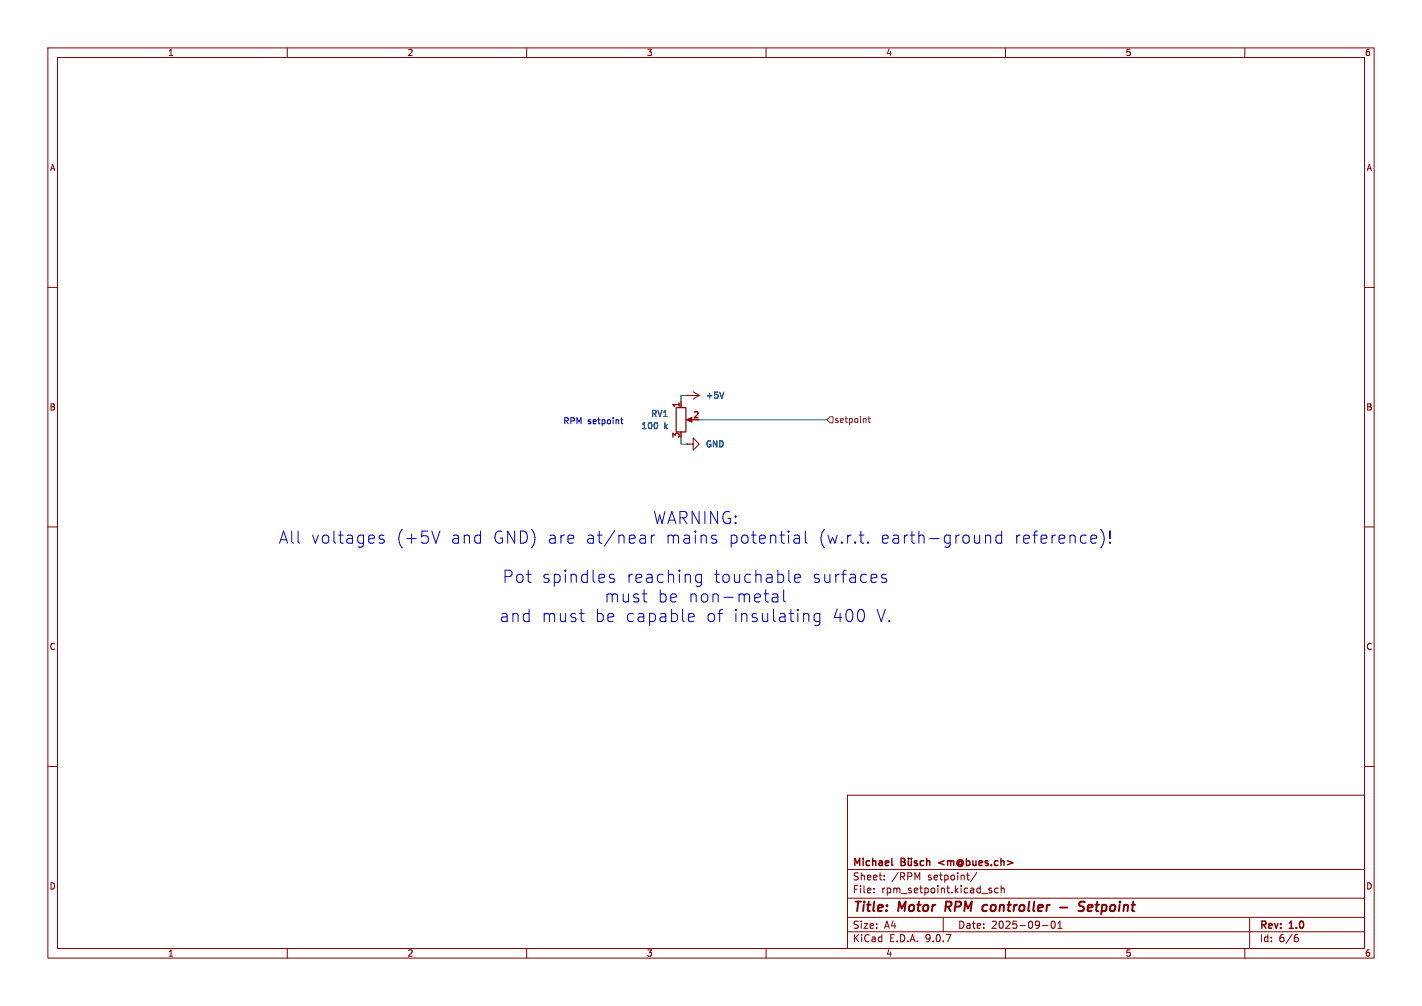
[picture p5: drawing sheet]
<svg xmlns="http://www.w3.org/2000/svg" width="297mm" height="210mm" viewBox="0 0 297 210" stroke-linecap="round" stroke-linejoin="round" font-family="sans-serif">
<g fill="none" stroke="#840000" stroke-width=".21">
<path d="M10 10h277v190h-277zM12 12h273v186h-273zM60 10v2M110 10v2M160 10v2M210 10v2M260 10v2M10 60h2M285 60h2M142.2 83.8v1.3M143.5 92.7h1.3v-1.3l1.2 1.3-1.2 1.3v-1.3M143.5 92.7h.1"/>
<path d="M143.5 82.6h.1M143.5 82.6h2.5M143.8 87.6h1M144.8 81.8l1.2 .8M146 82.6l-1.2 .7M10 110h2M285 110h2M10 160h2M177 166h108v32h-108zM285 160h2M60 198v2M110 198v2"/>
<path d="M160 198v2M177 194.5h108M177 191.5h108M177 187.5h108M177 181.5h108M182.5 186.3v.1M182.5 185.5v.1M184.7 183.6v.1M184.7 182.8v.1M191.6 183.3l.5-1.1v1.5M197 191.5v3M204 182.1l-1.3 2"/>
<path d="M206.6 185.8l.5 .2 .1 .2-.2 .2-.5-.1M206.6 185.5h.5M208.5 185.5l-.5-.1-.3 .3 .2 .6h.6M209.1 185.5l.2-.1 .4 .1v.9M209.1 184.9v1.5M210 198v2M217.7 193.2h1.2M219.7 192.4l.2-.1a.8 .8 0 0 1 .5 .7 .8 .8 0 0 1-.5 .8l-.2-.1-.2-.5zM221 193.8h.8M221 192.7l.4-.4v1.5M260 198v2M261 191.5v6.5"/>
<path d="M270.6 195.7h.4l.2 .3-.1 .5-.5 .1M271 195.1l-.4 .1"/>
</g>
<path d="M197.6 188.2l-.2 2M205.7 188.9l.5 .1M206.1 190.1l-.6 .1M221.4 189.4h1.5M225.7 189.2l.6 .2 .1 .4-.4 .4h-.5M226.6 188.3a.85 .85 0 0 0-1.1 .1v.6M227.9 188.9l-.5 .1-.3 .9 .3 .3 .6-.1M228.2 189.4l-1 .1" fill="none" stroke="#840000" stroke-width=".4"/>
<path d="M186.3 179.2v1.3l.2 .2M188.2 179.2h.5l.3 .3-.3 .4 .3 .1 .1 .4-.3 .3h-.6zM188.2 179.9h.5M189.7 179.7l.1 .9 .3 .1 .2-.2M189.8 179.2v.1M190.3 179.2v.1M190.3 179.7v1M191.6 179.8l-.4-.1-.2 .2 .1 .2 .5 .2v.3h-.6M192.9 179.8l-.4-.1-.3 .3 .1 .6h.6M193.6 179.8l.2-.1 .3 .1 .1 .9M193.6 179.2v1.5" fill="none" stroke="#840000" stroke-width=".3"/>
<path d="M151.2 81.9l-.4 1.2" fill="none" stroke="#006464" stroke-width=".21"/>
<path d="M141.2 85.1h2.1v5.1h-2.1z" fill="none" stroke="#840000" stroke-width=".25"/>
<path d="M143.4 87.6l1.1-.5v1z" fill="#840000" stroke="#840000" stroke-width=".21"/>
<path d="M173.4 87h.6v1.3h-.6l-.7-.7zM181.3 87.4h.5M181.5 86.9v1.1l.3 .2" fill="none" stroke="#725600" stroke-width=".21"/>
<path d="M142.2 91.4v1.3h1.3M143.5 82.6h-1.3v1.2M146 87.6h26.7" fill="none" stroke="#009600" stroke-width=".21"/>
<g fill="none" stroke="#0000c2" stroke-width=".21">
<path d="M129.6 87.6h.5M129.8 87.2v1.1l.3 .2M80.2 111.8l-.6-.1-.4 .4 .1 .3 .9 .3 .1 .2-.1 .4-.3 .1-.7-.1M91.9 110.9l-.9 2.5M134 111.7h.5l.3 .4v1.3M134.8 113.3l-.8 .1M134.8 112.3l-.8 .1M136 111.7v1.7M136.8 111.7a.65 .65 0 0 0-.8 .5M146.5 119.9v2l-.2 .4M149 112.6l.6 .1 .1 .3-.4 .4h-.4M149 111.7l.6 .1"/>
<path d="M165.9 113.3l.3 .1 .8-.1M165.9 111.8l.3-.1 .7 .1 .1 1.6M167 112.3l-1.1 .3M168.2 110.9v2.1l.4 .4M179.5 111.7h.9M180.2 113.4h.2M181.3 113.2l.1 .1-.1 .1M181.3 113.2l-.1 .1 .1 .1M181.3 113.2v.2M205.8 111.9a.63 .63 0 0 1 1.1 .2v1.3M205.8 111.7v1.7M209.2 111.8l-.7-.1-.5 .5v.7l.2 .4 .3 .1 .7-.1"/>
<path d="M209.2 110.9v2.5M229.9 110.5a2.91 2.91 0 0 1 0 3.9M231.8 113.2l.1 .1-.1 .1M231.8 113.2l-.1 .1 .1 .1M231.8 110.9v1.5M231.8 113.2v.2M231.8 110.9l-.1 .1 .1 1.4M231.8 110.9l.1 .1-.1 1.4M121 128.1h1M121.8 129.8h.2M128.2 120l-.6-.1-.3 .3 .1 .4 .8 .3 .2 .2-.2 .4-.2 .1-.7-.1M134.2 124h.9"/>
<path d="M134.9 125.7h.2M143.9 128.2l.7-.1 .3 .1 .1 .5-1.2 .2M143.9 129.6l.2 .2 .8-.2M145.3 121.1l.5 .5 .7-.1M146.5 120l-.7-.1-.5 .5M159.6 124h.9M160.3 125.7h.2M161.4 124.1l.2-.1 .7 .1 .2 1.6M162.5 124.6l-.9 .1a.5 .5 0 0 0-.4 .5 .5 .5 0 0 0 .4 .5l.9-.2M163.7 123.1v2.2l.3 .4M166 120.7l1.2-.2-.1-.5-.8-.1-.3 .3 .1 1.3 .2 .1 .8-.1M168.8 128.2l.1 1.6"/>
<path d="M171.2 128.2l-.7-.1-.5 .4v.8l.3 .3 .2 .2 .7-.2M171.2 128.1v2a.69 .69 0 0 1-1.1 .4M180.4 127.7l.1 .5-.1 1.1M185.1 120l-.6-.1-.4 .3 .1 .4 .9 .3 .1 .2-.1 .4-.3 .1-.7-.1"/>
</g>
<g font-size="3.5" fill="#0000c2">
<text x="58.2" y="113.7">All</text>
<text x="64.9" y="113.7">voltages</text>
<text x="82.6" y="113.7">(+5V</text>
<text x="93.9" y="113.7">and</text>
<text x="102.7" y="113.7">GND) are</text>
<text x="122" y="113.7">at/near</text>
<text x="136.4" y="109.6">WARNING:</text>
<text x="138.6" y="113.7">mains</text>
<text x="151.7" y="113.7">potential</text>
<text x="170.4" y="113.7">(w.r.t.</text>
<text x="183.3" y="113.7">earth-ground</text>
<text x="211.2" y="113.7">reference)!</text>
<text x="104.9" y="121.9">Pot</text>
<text x="113.1" y="121.9">spindles</text>
<text x="130.7" y="121.9">reaching</text>
<text x="148.9" y="121.9">touchable</text>
<text x="169.4" y="121.9">surfaces</text>
<text x="104.3" y="130.1">and</text>
<text x="113" y="130.1">must</text>
<text x="124.1" y="130.1">be capable</text>
<text x="126.2" y="126">must</text>
<text x="137.3" y="126">be non-metal</text>
<text x="147.2" y="130.1">of</text>
<text x="152.9" y="130.1">insulating</text>
<text x="173.5" y="130.1">400</text>
<text x="182.6" y="130.1">V.</text>
</g>
<g font-size="2.8" fill="#840000">
<text x="178" y="190.9">Title:</text>
<text x="187.7" y="190.9">Motor</text>
<text x="198.3" y="190.9">RPM</text>
<text x="206.9" y="190.9">controller</text>
<text x="223.8" y="190.9">-</text>
<text x="228.6" y="190.9">Setpoint</text>
</g>
<g font-size="2.1" fill="#840000">
<text x="178" y="184">Sheet:</text>
<text x="178" y="181.2">Michael</text>
<text x="186.2" y="184">/RPM</text>
<text x="193.8" y="184">setpoint/</text>
<text x="196.7" y="181.2">&lt;m@bues.ch&gt;</text>
<text x="178" y="186.7">File:</text>
<text x="184.1" y="186.7">rpm_setpoint.kicad_sch</text>
<text x="178" y="196.9">KiCad</text>
<text x="178" y="194.1">Size:</text>
<text x="184.7" y="194.1">A4</text>
<text x="185.7" y="196.9">E.D.A.</text>
<text x="193.3" y="196.9">9.0.7</text>
<text x="200" y="194.1">Date:</text>
<text x="207" y="194.1">2025-09-01</text>
<text x="263" y="194.3">Rev:</text>
<text x="263" y="196.9">Id:</text>
<text x="267.1" y="196.9">6/6</text>
<text x="269.4" y="194.3">1.0</text>
</g>
<g font-size="1.8" fill="#840000">
<text x="35" y="11.9">1</text>
<text x="85" y="11.9">2</text>
<text x="135" y="11.9">3</text>
<text x="185" y="11.9">4</text>
<text x="235" y="11.9">5</text>
<text x="285" y="11.9">6</text>
<text x="10.3" y="35.9">A</text>
<text x="285.3" y="35.9">A</text>
<text x="10.3" y="85.9">B</text>
<text x="285.3" y="85.9">B</text>
<text x="10.3" y="135.9">C</text>
<text x="285.3" y="135.9">C</text>
<text x="10.3" y="185.9">D</text>
<text x="285.3" y="185.9">D</text>
<text x="35" y="199.9">1</text>
<text x="85" y="199.9">2</text>
<text x="135" y="199.9">3</text>
<text x="185" y="199.9">4</text>
<text x="235" y="199.9">5</text>
<text x="285" y="199.9">6</text>
</g>
<g font-size="1.8" fill="#006464">
<text x="147.3" y="83.4">+5V</text>
<text x="133.9" y="89.8">100</text>
<text x="135.9" y="87.2">RV1</text>
<text x="138.7" y="89.8">k</text>
<text x="147.3" y="93.6">GND</text>
</g>
<text font-size="1.8" fill="#0000c2" x="117.6" y="88.8">RPM setpoint</text>
<g font-size="1.8" fill="#a90000">
<text x="142" y="85.2" transform="rotate(-90 142 85.2)">1</text>
<text x="144.7" y="87.4">2</text>
<text x="142" y="91.5" transform="rotate(-90 142 91.5)">3</text>
</g>
<text font-size="1.8" fill="#725600" x="174.2" y="88.5">setpoint</text>
</svg>
